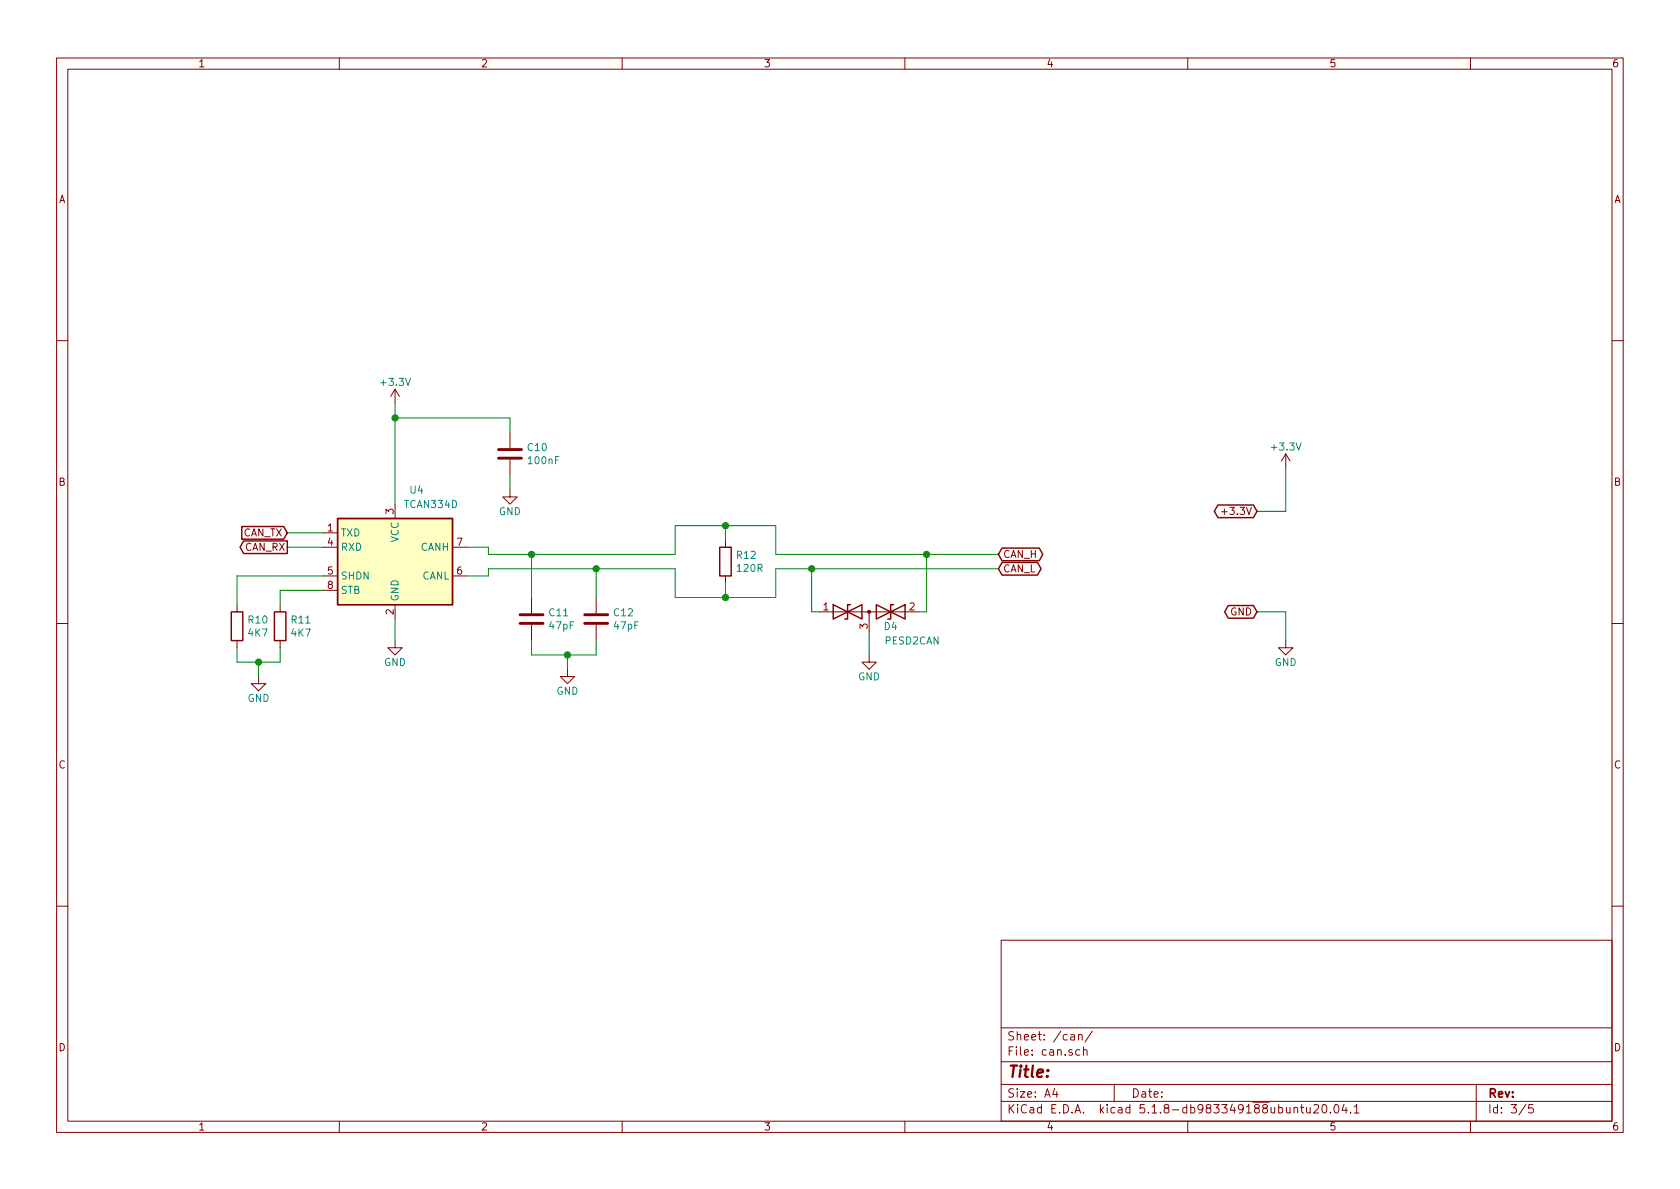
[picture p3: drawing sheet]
<svg xmlns="http://www.w3.org/2000/svg" width="297mm" height="210mm" viewBox="0 0 297 210" stroke-linecap="round" stroke-linejoin="round" font-family="sans-serif">
<g fill="none" stroke="#840000" stroke-width=".18">
<path d="M10 10.3h277v189.9h-277zM12 12.2h273v186.1h-273zM60 10.3v1.9M110 10.3v1.9M160 10.3v1.9M210 10.3v1.9M260 10.3v1.9M10 60.2h2M69.8 68.8l-.7 1.3M69.8 68.8v2.6M69.8 68.8l.8 1.3M90.2 76.4v2.8"/>
<path d="M285 60.2h2M57.1 94.2h2.6M57.1 96.8h2.6M69.8 89.1v2.6M80 96.8h2.5M90.2 86.6v1.3h1.2l-1.2 1.2-1.3-1.2h1.3M90.2 81.3v2.8M128.3 95.5v1.3M216 90.5h1M227.3 80.3l-.7 1.2M227.3 80.3v2.5M227.3 80.3l.8 1.2"/>
<path d="M10 110.3h2M41.9 106.9v1.3M41.9 113.3v1.2M45.7 119.6v1.3h1.3l-1.3 1.3-1.3-1.3h1.3M49.5 106.9v1.3M49.5 113.3v1.2M57.1 101.8h2.6M57.1 104.4h2.6M69.8 113.3v1.2h1.3l-1.3 1.3-1.2-1.3h1.2M69.8 106.9v2.6M80 101.8h2.5M94 105.7v2.8"/>
<path d="M94 110.5v2.8M100.3 118.4v1.2h1.3l-1.3 1.3-1.2-1.3h1.2M105.4 105.7v2.8M105.4 110.5v2.8M128.3 101.8v1.3M144.8 108.2h17.8M153.7 115.8v1.3h1.2l-1.2 1.3-1.3-1.3h1.3M153.7 108.2v3.8M227.3 113.3v1.2h1.3l-1.3 1.3-1.2-1.3h1.2M285 110.3h2M10 160.2h2M177 166.3h108v32h-108z"/>
<path d="M285 160.2h2M60 198.3v1.9M110 198.3v1.9M160 198.3v1.9M177 194.8h108M177 191.8h108M177 187.8h108M177 181.8h108M186.5 192.5l-.4 1h1M186.8 193v1M189.3 183h.6l.1 .9M190 183.3l-.5 .1-.2 .2v.2l.2 .1 .5-.1"/>
<path d="M190.7 183.1l.2-.2 .4 .1v.9M190.7 182.9v1M190.9 185.7l-.4-.1-.3 .3 .1 .6 .2 .1 .4-.1M191.6 185.7a.37 .37 0 0 1 .6 .1v.8M191.6 185.1v1.5M193.1 182.3l-1.3 2M197 191.8v3M210 198.3v1.9M228.8 196l.2-.2 .4 .1v.9M228.8 195.8v1M229.9 195.8h.6M230.1 195.3v1.3l.4 .2"/>
<path d="M231 195.8v.8a.37 .37 0 0 0 .6 .1M231.6 195.8v1M232.3 195.5l.2-.2h.4l.2 .2v.3v.2l-.9 .8h.9M233.9 195.4l.2-.1a.8 .8 0 0 1 .5 .8 .8 .8 0 0 1-.5 .7 1 1 0 0 1-.2-1.4zM235.2 196.7v.1M236 195.5l.2-.2a.8 .8 0 0 1 .5 .8 .8 .8 0 0 1-.5 .7l-.2-.1-.1-.4zM237.6 195.2l-.3 1.1h.9M238 195.8v1M238.8 196.7v.1M239.4 195.8l.5-.5v1.5M239.4 196.8h.9M260 198.3v1.9"/>
<path d="M261 191.8v6.5M269.8 195.2l-1.2 2M271 195.3h-.7v.7l.2-.1 .5 .1 .1 .2-.1 .5-.2 .1-.5-.1"/>
</g>
<path d="M88.1 79.5h4.1M88.1 81h4.1M91.9 110.2h4.1M91.9 108.7h4.1M103.4 110.2h4M103.4 108.7h4" fill="none" stroke="#840000" stroke-width=".51"/>
<g fill="none" stroke="#840000" stroke-width=".25">
<path d="M42.7 93.1h7.5l.6 1.1-.6 1.1h-7.5zM43.1 95.7h7.7v2.2h-7.7l-.7-1.1zM59.7 91.7h20.3v15.2h-20.3zM127.3 96.8h2v5h-2zM177.2 96.9h6.5l.7 1.1-.7 1.2h-6.5l-.7-1.2zM177.2 99.5h6.2l.7 1.1-.7 1.1h-6.2l-.7-1.1zM215.3 89.3h6.3l.6 1.1-.6 1.1h-6.3l-.6-1.1zM40.9 108.2h2v5.1h-2zM48.5 108.2h2v5.1h-2zM147.3 106.9l5.1 2.6v-2.6l-5.1 2.6zM150.4 106.9h-.5v2.6h-.5M154.9 106.9l5.1 2.6v-2.6l-5.1 2.6z"/>
<path d="M158 106.9h-.5v2.6h-.5M217.2 107.1h4.4l.6 1.1-.6 1.1h-4.4l-.7-1.1z"/>
</g>
<path d="M59.7 91.7h20.3v15.2h-20.3z" fill="#ffffc2" stroke="#ffffc2" stroke-width=".18"/>
<circle cx="153.7" cy="108.2" r=".25" fill="#840000" stroke="#840000" stroke-width=".18"/>
<g fill="none" stroke="#008400" stroke-width=".18">
<path d="M69.8 71.4v17.7M69.8 73.9h20.4v2.5M50.8 96.8h6.3M50.8 94.2h6.3M82.5 96.8h3.9v1.2h33v-5h17.8v5h39.3M90.2 84.1v2.5M94 98v7.7M128.3 93v2.5M163.8 98v10.2h-1.2M227.3 82.8v7.6h-5.1M41.9 114.5v2.6h7.6v-2.6M45.7 117.1v2.5"/>
<path d="M57.1 101.8h-15.2v5.1M57.1 104.4h-7.6v2.5M69.8 109.5v3.8M94 113.3v2.5h11.4v-2.5M100.3 115.8v2.6M105.4 100.6v5.1M128.3 103.1v2.6M143.5 100.6v7.6h1.3M153.7 112v3.8M176.5 100.6h-39.3v5.1h-17.8v-5.1h-33v1.2h-3.9M222.2 108.2h5.1v5.1"/>
</g>
<g fill="#008400" stroke="#008400" stroke-width=".25">
<circle cx="45.7" cy="117.1" r=".51"/>
<circle cx="100.3" cy="115.8" r=".51"/>
<circle cx="105.4" cy="100.6" r=".51"/>
<circle cx="94" cy="98" r=".51"/>
<circle cx="128.3" cy="105.7" r=".51"/>
<circle cx="163.8" cy="98" r=".51"/>
<circle cx="128.3" cy="93" r=".51"/>
<circle cx="143.5" cy="100.6" r=".51"/>
<circle cx="69.9" cy="73.9" r=".51"/>
</g>
<text font-size="2.8" fill="#840000" x="178" y="190.5">Title:</text>
<g font-size="2.1" fill="#840000">
<text x="178" y="184">Sheet: /can/</text>
<text x="178" y="186.7">File: can.sch</text>
<text x="178" y="196.9">KiCad E.D.A. kicad 5.1.8-db983349188ubuntu20.04.1</text>
<text x="178" y="194.1">Size: A4</text>
<text x="200" y="194.1">Date:</text>
<text x="263" y="194.1">Rev:</text>
<text x="263" y="196.9">Id: 3/5</text>
</g>
<g font-size="1.8" fill="#840000">
<text x="35" y="11.9">1</text>
<text x="85" y="11.9">2</text>
<text x="135" y="11.9">3</text>
<text x="185" y="11.9">4</text>
<text x="235" y="11.9">5</text>
<text x="285" y="11.9">6</text>
<text x="10.4" y="35.9">A</text>
<text x="285.4" y="35.9">A</text>
<text x="10.4" y="85.9">B</text>
<text x="285.4" y="85.9">B</text>
<text x="42.9" y="94.9">CAN_TX</text>
<text x="57.9" y="94">1</text>
<text x="69.6" y="90.9" transform="rotate(-90 69.6 90.9)">3</text>
<text x="216.8" y="91.1">+3.3V</text>
<text x="43.3" y="97.4">CAN_RX</text>
<text x="57.9" y="96.5">4</text>
<text x="57.9" y="101.6">5</text>
<text x="80.8" y="101.6">6</text>
<text x="80.8" y="96.5">7</text>
<text x="177.3" y="98.7">CAN_H</text>
<text x="177.3" y="101.2">CAN_L</text>
<text x="57.9" y="104.1">8</text>
<text x="145.6" y="107.9">1</text>
<text x="160.8" y="107.9">2</text>
<text x="69.6" y="108.7" transform="rotate(-90 69.6 108.7)">2</text>
<text x="153.4" y="111.2" transform="rotate(-90 153.4 111.2)">3</text>
<text x="217.5" y="108.8">GND</text>
<text x="10.4" y="135.9">C</text>
<text x="285.4" y="135.9">C</text>
<text x="10.4" y="185.9">D</text>
<text x="285.4" y="185.9">D</text>
<text x="35" y="199.9">1</text>
<text x="85" y="199.9">2</text>
<text x="135" y="199.9">3</text>
<text x="185" y="199.9">4</text>
<text x="235" y="199.9">5</text>
<text x="285" y="199.9">6</text>
</g>
<g font-size="1.8" fill="#008484">
<text x="67.5" y="68.2">+3.3V</text>
<text x="93.4" y="79.8">C10</text>
<text x="93.5" y="82.1">100nF</text>
<text x="225" y="79.7">+3.3V</text>
<text x="71.6" y="89.8">TCAN334D</text>
<text x="72.5" y="87.3">U4</text>
<text x="60.2" y="94.9">TXD</text>
<text x="70.5" y="95.9" transform="rotate(-90 70.5 95.9)">VCC</text>
<text x="88.2" y="91.1">GND</text>
<text x="60.2" y="97.4">RXD</text>
<text x="74.4" y="97.4">CANH</text>
<text x="130.3" y="98.8">R12</text>
<text x="130.5" y="101.1">120R</text>
<text x="60.2" y="102.5">SHDN</text>
<text x="60.2" y="105">STB</text>
<text x="70.5" y="106.4" transform="rotate(-90 70.5 106.4)">GND</text>
<text x="74.6" y="102.5">CANL</text>
<text x="44" y="110.3">R10</text>
<text x="44" y="112.6">4K7</text>
<text x="51.6" y="110.3">R11</text>
<text x="51.6" y="112.6">4K7</text>
<text x="97.2" y="109">C11</text>
<text x="97.2" y="111.3">47pF</text>
<text x="108.6" y="109">C12</text>
<text x="108.7" y="111.3">47pF</text>
<text x="156.4" y="111.4">D4</text>
<text x="156.5" y="114">PESD2CAN</text>
<text x="67.9" y="117.8">GND</text>
<text x="225.4" y="117.8">GND</text>
<text x="43.8" y="124.1">GND</text>
<text x="98.4" y="122.9">GND</text>
<text x="151.7" y="120.3">GND</text>
</g>
</svg>
